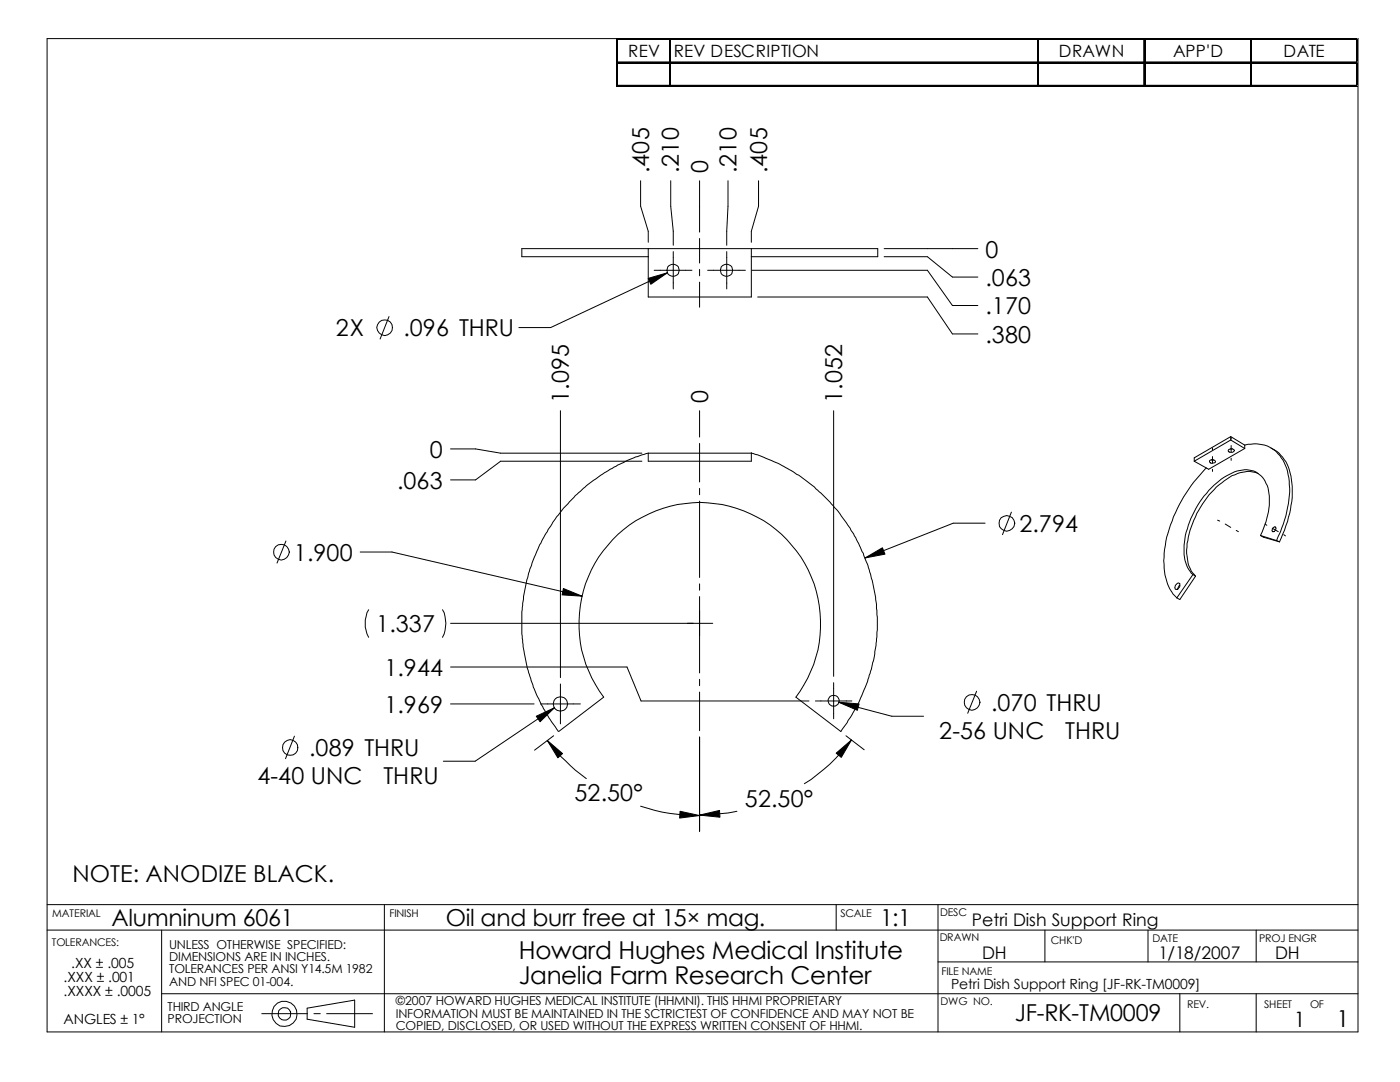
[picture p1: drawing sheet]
<svg xmlns="http://www.w3.org/2000/svg" width="279mm" height="216mm" viewBox="0 0 279 216" stroke-linecap="round" stroke-linejoin="round" font-family="sans-serif">
<g fill="none" stroke="#000" stroke-width=".2">
<path d="M9.4 7.7h261.6v198.2h-261.6zM123 7.7v9.7M123.3 12.4h147.6M123.3 17h147.6M133.6 8v9.4M207 8v9.4M228.3 8v9.4M249.5 8v9.4M270.7 8v9.4M127.8 36.1v5l1.6 5v2.2M133.9 36.1v5l.5 5v2.8M139.6 36.1v10.2"/>
<path d="M145.3 36.1v5l-.3 7.8M151.4 36.1v5l-1.5 5v2.2M129.4 55.5l3.8-1.1-3.3 2.3zM129.4 49.6v9.7h20.5v-9.7M129.4 51.2h-25.3v-1.6h71.1v1.6h-25.3M130.6 53.9h7.5M133.2 54.4l-23.3 11h-6.4M134.4 50.2v7.5M139.6 47.6v4.9M139.6 53.8v1.2M139.6 56.3v5M141.2 53.9h7.6"/>
<path d="M145 50.2v7.5M150 53.9h35.1l5 7.1h5.1M151.2 59.3h33.9l5 7.3h5.1M176.4 49.6h18.8M176.4 51.2h8.7l5 4.1h5.1M77.6 63.2l-1.7 4.4M89.9 89.6h5l5 .8h28.2M111.8 82v53.2M128.1 92h-28.2l-5 3.8h-5M129.4 90.4a35.4 35.4 0 0 0-25.3 31.7l.1 4.8a34.6 34.6 0 0 0 7.2 19.1M129.4 90.4h20.5v1.6h-20.5zM139.6 82v5.2"/>
<path d="M139.6 88.5v7.7M139.6 97.5v1.2M139.6 100v15.2M149.9 90.3l.5 .2a35.4 35.4 0 0 1 24.7 32.6v2.6a36.5 36.5 0 0 1-7.3 20.3l-9-6.9a24.2 24.2 0 0 0-2.8-32.5 24.2 24.2 0 0 0-32.7 0 24.2 24.2 0 0 0-2.8 32.5l-9 6.9M166.4 82v53M240.8 93.4a28.8 28.8 0 0 0-8.5 17 13.3 13.3 0 0 0 1.2 7.2l.6 .9 .8 .8M241.4 91.9a.75 .75 0 0 1 1.2 .3 .74 .74 0 0 1-1.2-.1zM241.7 91.8h.5M242 89.4v.4M242 91.1v1.3M242 93.6v.5M245.2 89.7l.8-.1 .4 .3-.4 .4h-.6l-.3-.3z"/>
<path d="M245.5 89.6h.5M245.6 87.1l-7.3 4.3v.6M245.6 87.1v.7M245.6 87.8l-7.3 4.2M245.6 87.1l2.8 1.7M245.6 87.8l2.8 1.7M245.7 87.3v.3M245.7 88.9v1.3M245.7 91.4v.5M248.4 88.8a6.6 6.6 0 0 1 6.6 1.7 9 9 0 0 1 2.3 6.2 22.3 22.3 0 0 1-2.2 10.3l-.3 .9M248.4 89.5l-7.2 4.1-2.9-1.6M248.4 88.8v.7"/>
<path d="M251.1 94.5a6.5 6.5 0 0 0-5.7 .7 19 19 0 0 0-8.6 15.2 6.5 6.5 0 0 0 1.8 4.6M253.7 89.4a7.9 7.9 0 0 1 4.1 7 22.2 22.2 0 0 1-2.4 11.7M57.1 107.9l-1.8 4.5M71.9 110.2h6.3l38 8.8M112.4 117.4l3.8 1.6-4-.3zM139.6 116.5v1.3M139.6 119v15.3M172.6 111.3l3.5-2 .5 1.3zM196.6 104.4h-6.4l-17.6 6.9M201.8 102.2l-1.7 4.5M234.7 116.7l.4-.4 .4 .1a1.03 1.03 0 0 1-.6 1.2h-.3l-.2-.3zM235.5 116.8l-.5 .7"/>
<path d="M238.1 114.6l-3.2 4.7M238.1 114.6l.5 .4M238.6 115l-3.1 4.6-.6-.3M243 103.8l.4 .2M244.5 104.6l1.1 .6M246.7 105.8l.4 .3M251.5 106.8a15.1 15.1 0 0 0 1.6-9.4 4.7 4.7 0 0 0-6.2-3.4 17 17 0 0 0-9.9 11.5 12.4 12.4 0 0 0-.4 6.8l.6 1.3 .9 1M251.5 106.8l3.3 1.1M251.5 106.8l.6 .4 3.3 .9M252.5 104.6l.3 .2M253.9 105.4l1.2 .7M254 105.4l.4-.3a.55 .55 0 0 1 .1 .6 .55 .55 0 0 1-.6 .3l-.1-.2z"/>
<path d="M254.8 107.9l.6 .2M256.2 106.7l.3 .2M73.6 121.7a5.6 5.6 0 0 0 0 5.5M88.3 121.7a5.9 5.9 0 0 1 0 5.5M89.9 124.4h52.3M89.9 133.1h35.2l2.8 6.8h33.6M111.8 136.5v7.9M139.6 135.6v1.2M139.6 138.1v7.7M162.7 139.9h7.3M166.4 136.2v7.2M194.9 137.9l-1.8 4.4"/>
<path d="M58.8 146.9l-1.8 4.5M89.9 140.5h16.7M107 142.9l3.7-1.7-2.9 2.8zM107.9 140.5h7.9M109.2 147.7l3.1 2.7-1 .8zM109.2 147.7a41.5 41.5 0 0 0 7.8 7.7M110.5 146.8l-3.8 2.9M110.7 141.2l-15.9 10.7h-6.3M139.6 147.1v18.8M166.9 150.3l3-2.6-2 3.4zM167.4 140.1l4 .4-.3 1.2zM167.4 140.1l10.6 2.8h6.3"/>
<path d="M168.8 146.8l3.7 2.8M169.9 147.7a34.5 34.5 0 0 1-9.4 8.7M127.8 160.9a35.2 35.2 0 0 0 11.8 1.8M135.7 161.9l3.9 .8-4 .5zM139.6 162.6l4-.9 .1 1.4zM147.1 161.9l-1.8 .3-5.7 .4M9.4 180.5h261.6M9.4 185.6h261.6M32.3 198.3h238.7M32.3 185.6v20.3M76.7 180.5v25.4M166.9 180.5v5.1"/>
<path d="M187.2 191.9h83.8M187.2 180.5v25.4M208.5 185.6v6.3M229.1 185.6v6.3M235.5 198.3v7.6M250.7 185.6v6.3M250.7 198.3v7.6M52.2 202.3h9.2M61.3 201.2l9.5-1.6v5.4l-9.5-1.6zM62.7 202.3h1.2M65.2 202.3h9.1"/>
<circle cx="134.3" cy="53.9" r="1.22"/>
<circle cx="145" cy="53.9" r="1.22"/>
<circle cx="76.8" cy="65.4" r="1.54"/>
<circle cx="56.2" cy="110.2" r="1.58"/>
<circle cx="201" cy="104.5" r="1.56"/>
<circle cx="166.4" cy="139.8" r="1.07"/>
<circle cx="57.9" cy="149.2" r="1.54"/>
<circle cx="111.8" cy="140.5" r="1.44"/>
<circle cx="194" cy="140.1" r="1.58"/>
<circle cx="56.7" cy="202.3" r="2.55"/>
<circle cx="56.8" cy="202.3" r="1.27"/>
</g>
<path d="M129.4 55.5l3.8-1.1-3.3 2.3zM112.4 117.4l3.8 1.6-4-.3zM172.6 111.3l3.5-2 .5 1.3zM109.2 147.7l3.1 2.7-1 .8zM107 142.9l3.7-1.7-2.9 2.8zM167.4 140.1l4 .4-.3 1.2zM166.9 150.3l3-2.6-2 3.4zM135.7 161.9l3.9 .8-4 .5zM139.6 162.6l4-.9 .1 1.4z" fill="#000"/>
<path d="M123.1 7.7v9.7M123.3 7.8h147.7M123.3 12.5h147.7M123.3 17.2h147.7M133.7 8v9.4M207.2 8v9.4M228.5 8v9.4M249.6 8v9.4M270.9 8v9.4" fill="none" stroke="#000" stroke-width=".25"/>
<path d="M270.9 7.7h.2M270.9 12.4h.2M270.9 17h.2" fill="none" stroke="#c0c0c0" stroke-width=".2"/>
<g font-size="4.9">
<text x="103.5" y="191.3">Howard Hughes Medical Institute</text>
<text x="103.5" y="196.3">Janelia Farm Research Center</text>
</g>
<g font-size="4.7">
<text x="129.5" y="34.5" transform="rotate(-90 129.5 34.5)">.405</text>
<text x="135.5" y="34.5" transform="rotate(-90 135.5 34.5)">.210</text>
<text x="141.3" y="34.5" transform="rotate(-90 141.3 34.5)">0</text>
<text x="147" y="34.5" transform="rotate(-90 147 34.5)">.210</text>
<text x="153.1" y="34.5" transform="rotate(-90 153.1 34.5)">.405</text>
<text x="196.7" y="51.4">0</text>
<text x="196.7" y="57.1">.063</text>
<text x="196.7" y="62.7">.170</text>
<text x="67.1" y="67.1">2X</text>
<text x="80.5" y="67.1">.096 THRU</text>
<text x="196.7" y="68.4">.380</text>
<text x="113.5" y="80.3" transform="rotate(-90 113.5 80.3)">1.095</text>
<text x="141.3" y="80.3" transform="rotate(-90 141.3 80.3)">0</text>
<text x="168.1" y="80.3" transform="rotate(-90 168.1 80.3)">1.052</text>
<text x="85.8" y="91.4">0</text>
<text x="79.2" y="97.5">.063</text>
<text x="203.5" y="106.2">2.794</text>
<text x="58.7" y="111.9">1.900</text>
<text x="75.1" y="126.2">1.337</text>
<text x="76.7" y="134.9">1.944</text>
<text x="76.7" y="142.2">1.969</text>
<text x="197.8" y="141.9">.070 THRU</text>
<text x="187.5" y="147.5">2-56 UNC</text>
<text x="212.6" y="147.5">THRU</text>
<text x="61.7" y="150.9">.089 THRU</text>
<text x="51.4" y="156.5">4-40 UNC</text>
<text x="76.5" y="156.5">THRU</text>
<text x="114.6" y="159.9">52.50°</text>
<text x="148.7" y="161">52.50°</text>
<text x="14.5" y="175.9">NOTE: ANODIZE BLACK.</text>
<text x="22.3" y="184.8">Alumninum 6061</text>
<text x="89" y="184.7">Oil and burr free at 15× mag.</text>
<text x="175.7" y="184.7">1:1</text>
<text x="202.5" y="203.7">JF-RK-TM0009</text>
<text x="266.7" y="205">1</text>
</g>
<text font-size="4.2" x="258.2" y="204.9">1</text>
<g font-size="3.5">
<text x="194" y="184.7">Petri Dish Support Ring</text>
<text x="196" y="191.3">DH</text>
<text x="231.2" y="191.3">1/18/2007</text>
<text x="254.5" y="191.3">DH</text>
</g>
<g font-size="3.4">
<text x="125.4" y="11.4">REV</text>
<text x="134.4" y="11.4">REV DESCRIPTION</text>
<text x="211.3" y="11.4">DRAWN</text>
<text x="234.1" y="11.4">APP'D</text>
<text x="256.1" y="11.4">DATE</text>
</g>
<g font-size="2.8">
<text x="12.7" y="195.9">.XXX ± .001</text>
<text x="14.2" y="193.1">.XX ± .005</text>
<text x="189.8" y="197.3">Petri Dish Support Ring [JF-RK-TM0009]</text>
<text x="12.7" y="198.8">.XXXX ± .0005</text>
<text x="12.7" y="204.4">ANGLES ± 1°</text>
</g>
<g font-size="2.5">
<text x="33.8" y="189.3">UNLESS OTHERWISE SPECIFIED:</text>
<text x="33.8" y="191.8">DIMENSIONS ARE IN INCHES.</text>
<text x="33.8" y="196.7">AND NFI SPEC 01-004.</text>
<text x="33.8" y="194.2">TOLERANCES PER ANSI Y14.5M 1982</text>
<text x="33.4" y="201.7">THIRD ANGLE</text>
<text x="79" y="203">INFORMATION MUST BE MAINTAINED IN THE SCTRICTEST OF CONFIDENCE AND MAY NOT BE</text>
<text x="79" y="200.5">©2007 HOWARD HUGHES MEDICAL INSTITUTE (HHMNI). THIS HHMI PROPRIETARY</text>
<text x="33.4" y="204.1">PROJECTION</text>
<text x="79" y="205.5">COPIED, DISCLOSED, OR USED WITHOUT THE EXPRESS WRITTEN CONSENT OF HHMI.</text>
</g>
<g font-size="2.1">
<text x="10.4" y="182.9">MATERIAL</text>
<text x="77.7" y="183">FINISH</text>
<text x="167.7" y="182.9">SCALE</text>
<text x="187.6" y="182.7">DESC</text>
<text x="10.3" y="188.8">TOLERANCES:</text>
<text x="187.5" y="187.7">DRAWN</text>
<text x="209.7" y="188.3">CHK'D</text>
<text x="230" y="187.9">DATE</text>
<text x="251.3" y="187.9">PROJ ENGR</text>
<text x="187.9" y="194.5">FILE NAME</text>
<text x="187.7" y="200.6">DWG NO.</text>
<text x="236.9" y="201.2">REV.</text>
<text x="252.3" y="201.1">SHEET</text>
<text x="261.5" y="201.1">OF</text>
</g>
</svg>
